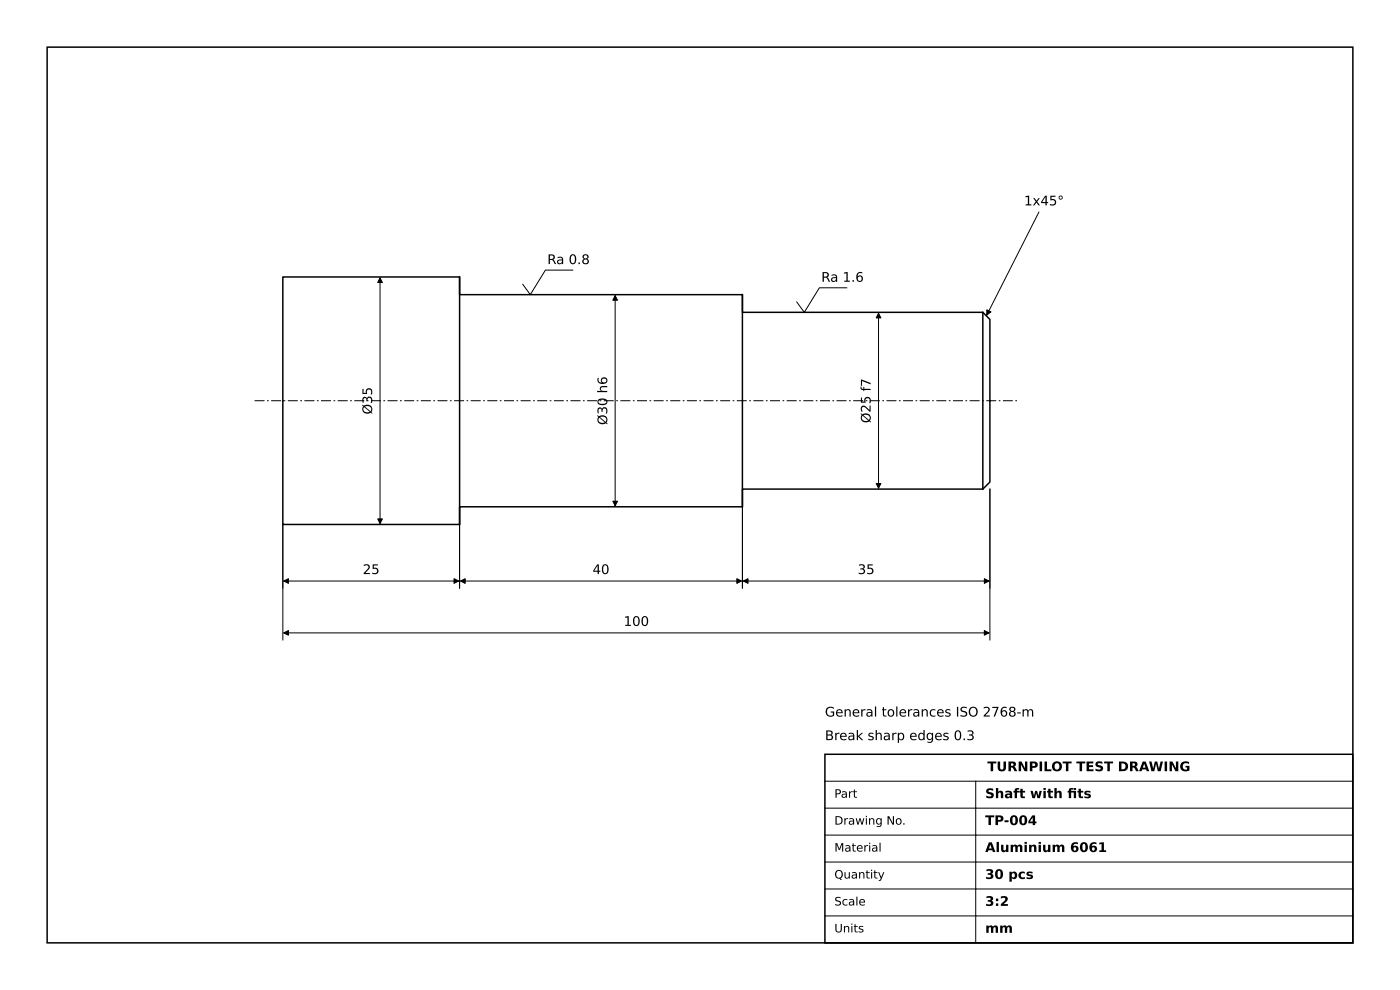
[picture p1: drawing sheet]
<svg xmlns="http://www.w3.org/2000/svg" width="297mm" height="210mm" viewBox="0 0 297 210" stroke-linecap="round" stroke-linejoin="round" font-family="sans-serif">
<path d="M10 10h277v190h-277zM60 58.7h37.5v3.8h60v3.7h51l1.5 1.5v34.5l-1.5 1.5h-51v3.8h-60v3.7h-37.5zM97.5 58.7v52.5M157.5 62.5v45M208.5 66.2v37.5M175 160h112v40h-112z" fill="none" stroke="#000" stroke-width=".32"/>
<path d="M54 85h162" fill="none" stroke="#000" stroke-width=".21" stroke-dasharray="2.1 .5 .4 .5" stroke-linecap="butt"/>
<g fill="none" stroke="#000" stroke-width=".21">
<path d="M80.6 58.9v52.2M121.5 57.3h-5.8l-3.2 5.2-1.6-2.2M220.4 45l-11.1 21.8M130.5 62.7v44.6M179.6 61h-5.8l-3.2 5.2-1.6-2.2M186.4 66.4v37.2M60 111.2v24.5M97.5 107.5v17.2M157.5 103.7v21M210 103.7v32M60.2 123.2h37.1M60.2 134.2h149.6"/>
<path d="M97.7 123.2h59.6M157.7 123.2h52.1M175 165.7h112M175 171.4h112M175 177.1h112M207 165.7v34.3M175 182.9h112M175 188.6h112M175 194.3h112M175 200h112"/>
</g>
<g fill="#000" stroke="#000" stroke-width=".21">
<path d="M80.6 58.9l.5 1h-1zM130.5 62.7l.5 1h-1zM186.4 66.4l.5 1h-1zM209.3 65.7l.9 .5-.9 .6zM80.1 110.1h1l-.5 1zM130 106.3h1l-.5 1zM185.9 102.6h1l-.5 1zM60.2 123.2l1-.4v.9zM60.2 134.2l1-.4v.9zM96.3 122.8l1 .4-1 .5zM97.7 123.2l1-.4v.9zM156.3 122.8l1 .4-1 .5z"/>
<path d="M157.7 123.2l1-.4v.9zM208.8 122.8l1 .4-1 .5zM208.8 133.8l1 .4-1 .5z"/>
</g>
<g font-size="2.8">
<text x="217.3" y="43.6">1x45°</text>
<text x="116.1" y="56">Ra 0.8</text>
<text x="174.2" y="59.8">Ra 1.6</text>
<text x="78.9" y="87.9" transform="rotate(-90 78.9 87.9)">Ø35</text>
<text x="184.7" y="89.8" transform="rotate(-90 184.7 89.8)">Ø25 f7</text>
<text x="128.8" y="90.2" transform="rotate(-90 128.8 90.2)">Ø30 h6</text>
<text x="77" y="121.8">25</text>
<text x="125.7" y="121.8">40</text>
<text x="182" y="121.8">35</text>
<text x="132.3" y="132.8">100</text>
<text x="175" y="152">General tolerances ISO 2768-m</text>
<text x="175" y="157">Break sharp edges 0.3</text>
<text x="209.5" y="163.6">TURNPILOT TEST DRAWING</text>
<text x="209" y="169.3">Shaft with fts</text>
<text x="226.4" y="169.3">i</text>
<text x="209" y="175">TP-004</text>
<text x="209" y="180.7">Aluminium 6061</text>
<text x="209" y="186.4">30 pcs</text>
<text x="209" y="192.2">3:2</text>
<text x="209" y="197.9">mm</text>
</g>
<g font-size="2.5">
<text x="177" y="169.2">Part</text>
<text x="177" y="174.9">Drawing No.</text>
<text x="177" y="180.6">Material</text>
<text x="177" y="186.4">Quantity</text>
<text x="177" y="192.1">Scale</text>
<text x="177" y="197.8">Units</text>
</g>
</svg>
